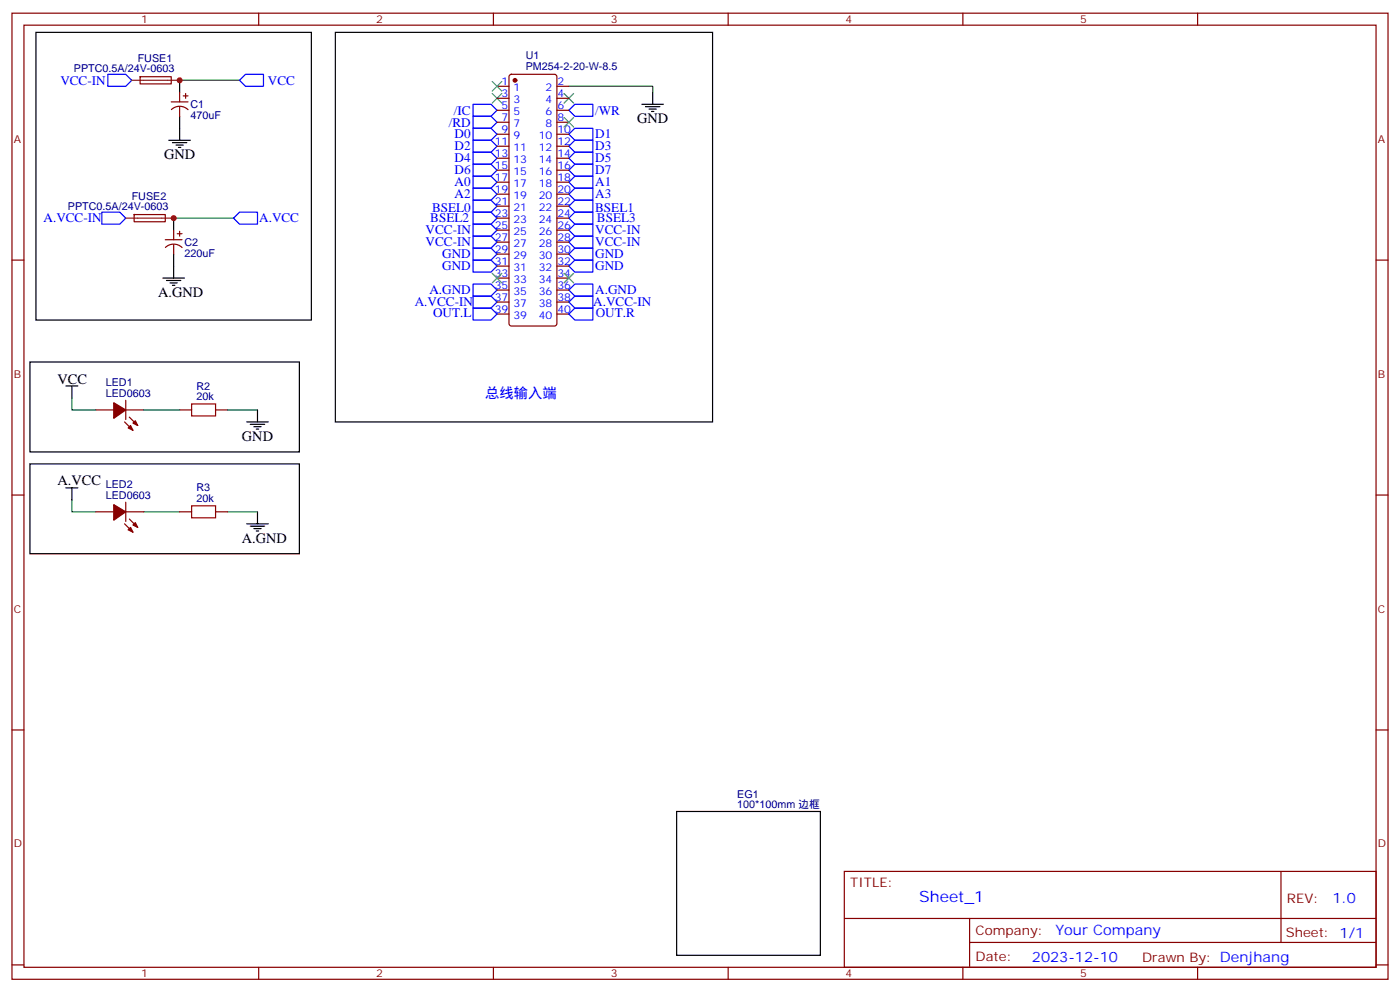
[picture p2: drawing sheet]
<svg xmlns="http://www.w3.org/2000/svg" width="412mm" height="292mm" viewBox="0 0 412 292" stroke-linecap="round" stroke-linejoin="round" font-family="sans-serif">
<g fill="none" stroke="#870000" stroke-width=".35">
<path d="M3.5 3.9h405.4v284.3h-405.4zM7.1 7.4h398.2v277.3h-398.2zM76.2 3.9v3.5M145.3 3.9v3.5M214.5 3.9v3.5M283.6 3.9v3.5M352.8 3.9v3.5M41.3 22.6h9.1v2.1h-9.1zM50.4 30h5M50.5 32.3a3.5 3.5 0 0 1 4.9 0M52.9 27.2v2.8M52.9 31.4v2.8"/>
<path d="M54 28.2h1.4M54.7 27.5v1.4M146.4 25.4h3.5M146.4 28.9h3.5M146.4 32.5h3.5M146.4 36h3.5M146.4 39.5h3.5M150.2 22.1l.4-.2h12.7l.5 .2 .2 .5v72.6l-.2 .5-.5 .3h-12.7l-.5-.3-.2-.5v-72.6zM164 25.4h3.6M164 28.9h3.6M164 32.5h3.6M164 36h3.6"/>
<path d="M164 39.5h3.6M146.4 43h3.5M146.4 46.6h3.5M146.4 50.1h3.5M146.4 53.6h3.5M146.4 57.1h3.5M164 43h3.6M164 46.6h3.6M164 50.1h3.6M164 53.6h3.6M164 57.1h3.6M3.5 76.6h3.6"/>
<path d="M39.5 63.2l9.1-.1 .1 2.1-9.2 .1zM48.7 70.6h4.9M48.7 72.8a3.5 3.5 0 0 1 4.9 .1M51.2 67.7v2.9M51.2 72v2.8M52.2 68.8h1.4M52.9 68.1v1.4M146.4 78.3h3.5M146.4 74.8h3.5M146.4 71.3h3.5M146.4 67.7h3.5M146.4 64.2h3.5"/>
<path d="M146.4 60.7h3.5M164 78.3h3.6M164 74.8h3.6M164 71.3h3.6M164 67.7h3.6M164 64.2h3.6M164 60.7h3.6M405.3 76.6h3.6M146.4 92.4h3.5M146.4 88.9h3.5M146.4 85.4h3.5M146.4 81.8h3.5"/>
<path d="M164 92.4h3.6M164 88.9h3.6M164 85.4h3.6M164 81.8h3.6M37 117.8v5.7M28.2 120.6h5.3M36.7 124.2l2.5 2.4M37 120.6h5.3M38.1 122.8l2.5 2.4M52.9 120.6h3.5M63.5 120.6h3.5M3.5 145.7h3.6"/>
<path d="M28.2 150.6h5.3M36.7 154.2l2.5 2.4M37 147.8v5.7M37 150.6h5.3M38.1 152.8l2.5 2.4M52.9 150.6h3.5M63.5 150.6h3.5M405.3 145.7h3.6M3.5 214.8h3.6M405.3 214.8h3.6M248.7 256.5h156.6v28.2h-156.6zM377.3 256.5v20.9"/>
<path d="M248.7 270.3h156.5M285.6 277.4h119.6M285.6 270.3v14.1M3.5 284h3.6M76.2 284.7v3.5M145.3 284.7v3.5M214.5 284.7v3.5M283.6 284.7v3.5M352.8 284.7v3.5M405.3 284h3.6"/>
</g>
<g fill="none" stroke="#000" stroke-width=".35">
<path d="M10.6 9.5h81.1v84.7h-81.1zM98.8 9.5h111.1v114.7h-111.1zM52.9 23.6v3.6M52.9 34.2v7.1M189.1 30.7h6.3M190.1 31.4h4.3M191.2 32.1h2.1M191.9 32.8h.7M192.3 27.2v3.5M49.7 41.3h6.4M50.8 42h4.2M51.9 42.7h2.1"/>
<path d="M52.6 43.4h.7M51.2 64.2v3.5M51.2 74.8v7M48 81.8h6.3M49 82.5h4.3M50.1 83.3h2.1M50.8 84h.7M8.8 106.5h79.4v26.5h-79.4zM19.4 113.6h3.5M21.2 113.6v3.5M8.8 136.5h79.4v26.5h-79.4zM72.7 124.2h6.3"/>
<path d="M73.7 124.9h4.3M74.8 125.6h2.1M75.5 126.3h.7M75.8 120.6v3.6M19.4 143.6h3.5M21.2 143.6v3.5M72.7 154.2h6.3M73.7 154.9h4.3M74.8 155.6h2.1M75.5 156.3h.7M75.8 150.6v3.6M199.3 238.8h42.4v42.4h-42.4z"/>
</g>
<g fill="#870000" stroke="#870000" stroke-width=".35">
<path d="M33.5 118.5l3.5 2.1-3.5 2.5z"/>
<path d="M37.7 125.9l.8-.7 .7 1.4z"/>
<path d="M39.2 124.5l.7-.7 .7 1.4z"/>
<path d="M33.5 148.5l3.5 2.1-3.5 2.5z"/>
<path d="M37.7 155.9l.8-.7 .7 1.4z"/>
<path d="M39.9 153.8l.7 1.4-1.4-.7z"/>
<circle cx="151.7" cy="23.6" r=".53"/>
</g>
<path d="M56.4 118.9h7.1v3.5h-7.1zM56.4 148.9h7.1v3.5h-7.1z" fill="none" stroke="#a10000" stroke-width=".35"/>
<path d="M52.9 23.6h17.7M167.6 25.4h24.7v1.8M51.2 64.2h17.6M21.2 117.1v3.5h7M42.3 120.6h10.6M67 120.6h8.8M21.2 147.1v3.5h7M42.3 150.6h10.6M67 150.6h8.8" fill="none" stroke="#008700" stroke-width=".35"/>
<g fill="none" stroke="#00f" stroke-width=".35">
<path d="M31.7 21.9h5.3l1.8 1.7-1.8 1.8h-5.3zM70.6 23.6l1.7-1.7h5.3v3.5h-5.3zM139.3 37.7h5.3l1.8 1.8-1.8 1.8h-5.3zM139.3 34.2h5.3l1.8 1.8-1.8 1.7h-5.3zM139.3 30.7h5.3l1.8 1.8-1.8 1.7h-5.3zM167.6 32.5l1.7-1.8h5.3v3.5h-5.3zM169.3 37.7h5.3v3.6h-5.3l-1.7-1.8zM139.3 58.9h5.3l1.8 1.8-1.8 1.7h-5.3zM139.3 55.4h5.3l1.8 1.7-1.8 1.8h-5.3zM139.3 51.9h5.3l1.8 1.7-1.8 1.8h-5.3zM139.3 48.3h5.3l1.8 1.8-1.8 1.8h-5.3zM139.3 44.8h5.3l1.8 1.8-1.8 1.7h-5.3z"/>
<path d="M139.3 41.3h5.3l1.8 1.7-1.8 1.8h-5.3zM169.3 55.4h5.3v3.5h-5.3l-1.7-1.8zM169.3 51.9h5.3v3.5h-5.3l-1.7-1.8zM169.3 48.3h5.3v3.6h-5.3l-1.7-1.8zM169.3 44.8h5.3v3.5h-5.3l-1.7-1.7zM169.3 41.3h5.3v3.5h-5.3l-1.7-1.8zM30 62.4h5.3l1.7 1.8-1.7 1.8h-5.3zM68.8 64.2l1.8-1.8h5.2v3.6h-5.2zM139.3 62.4h5.3l1.8 1.8-1.8 1.8h-5.3zM139.3 66h5.3l1.8 1.7-1.8 1.8h-5.3zM139.3 69.5h5.3l1.8 1.8-1.8 1.7h-5.3zM139.3 73h5.3l1.8 1.8-1.8 1.8h-5.3z"/>
<path d="M139.3 76.6h5.3l1.8 1.7-1.8 1.8h-5.3zM167.6 60.7l1.7-1.8h5.3v3.5h-5.3zM167.6 64.2l1.7-1.8h5.3v3.6h-5.3zM169.3 66h5.3v3.5h-5.3l-1.7-1.8zM169.3 69.5h5.3v3.5h-5.3l-1.7-1.7zM169.3 73h5.3v3.6h-5.3l-1.7-1.8zM169.3 76.6h5.3v3.5h-5.3l-1.7-1.8zM139.3 87.1h5.3l1.8 1.8-1.8 1.8h-5.3zM139.3 83.6h5.3l1.8 1.8-1.8 1.7h-5.3zM139.3 90.7h5.3l1.8 1.7-1.8 1.8h-5.3zM167.6 88.9l1.7-1.8h5.3v3.6h-5.3zM167.6 92.4l1.7-1.7h5.3v3.5h-5.3z"/>
<path d="M169.3 83.6h5.3v3.5h-5.3l-1.7-1.7z"/>
</g>
<path d="M145 27.5l2.8 2.8M145 24l2.8 2.8M147.8 27.5l-2.8 2.8M147.8 24l-2.8 2.8M166.2 27.5l2.8 2.8M166.2 34.6l2.8 2.8M169 27.5l-2.8 2.8M169 34.6l-2.8 2.8M145 80.4l2.8 2.9M147.8 80.4l-2.8 2.9M166.2 80.4l2.8 2.9M169 80.4l-2.8 2.9" fill="none" stroke="#3c3" stroke-width=".35"/>
<path d="M38.8 23.6h14.1M37 64.2h14.2" fill="none" stroke="#8c2424" stroke-width=".35"/>
<g fill="#c00">
<circle cx="52.9" cy="23.6" r=".88"/>
<circle cx="51.2" cy="64.2" r=".88"/>
</g>
<text font-size="4.6" fill="#00f" x="270.8" y="265.5">Sheet_1</text>
<g font-size="4.2">
<text x="187.7" y="36.3">GND</text>
<text x="48.3" y="46.9">GND</text>
<text x="46.6" y="87.5">A.GND</text>
<text x="16.9" y="112.9">VCC</text>
<text x="71.3" y="129.8">GND</text>
<text x="16.9" y="142.9">A.VCC</text>
<text x="71.3" y="159.8">A.GND</text>
</g>
<g font-size="4.2" fill="#00f">
<text x="142.9" y="117.1">总线输入端</text>
<text x="392.5" y="265.7">1.0</text>
<text x="310.9" y="275.3">Your Company</text>
<text x="304" y="283.1">2023-12-10</text>
</g>
<g font-size="3.9" fill="#00f">
<text x="17.8" y="24.9">VCC-IN</text>
<text x="78.9" y="24.9">VCC</text>
<text x="133.7" y="33.7">/IC</text>
<text x="175.3" y="33.7">/WR</text>
<text x="132.2" y="37.2">/RD</text>
<text x="133.9" y="40.8">D0</text>
<text x="175.3" y="40.7">D1</text>
<text x="133.9" y="47.7">D4</text>
<text x="133.9" y="44.2">D2</text>
<text x="175.3" y="47.7">D5</text>
<text x="175.3" y="44.2">D3</text>
<text x="133.9" y="51.3">D6</text>
<text x="175.3" y="51.3">D7</text>
<text x="133.9" y="58.3">A2</text>
<text x="133.9" y="54.9">A0</text>
<text x="175.3" y="58.3">A3</text>
<text x="175.3" y="54.8">A1</text>
<text x="12.8" y="65.5">A.VCC-IN</text>
<text x="76.4" y="65.5">A.VCC</text>
<text x="126.7" y="65.5">BSEL2</text>
<text x="127.3" y="62.2">BSEL0</text>
<text x="175.3" y="62.2">BSEL1</text>
<text x="175.9" y="65.5">BSEL3</text>
<text x="125.4" y="69">VCC-IN</text>
<text x="175.3" y="69">VCC-IN</text>
<text x="125.4" y="72.5">VCC-IN</text>
<text x="130.3" y="76">GND</text>
<text x="175.3" y="72.5">VCC-IN</text>
<text x="175.3" y="76">GND</text>
<text x="130.3" y="79.6">GND</text>
<text x="175.3" y="79.6">GND</text>
<text x="126.5" y="86.6">A.GND</text>
<text x="175.3" y="86.6">A.GND</text>
<text x="122.2" y="90.2">A.VCC-IN</text>
<text x="127.6" y="93.3">OUT.L</text>
<text x="174.8" y="90.2">A.VCC-IN</text>
<text x="175.5" y="93.2">OUT.R</text>
</g>
<g font-size="3.9" fill="#800">
<text x="250.5" y="261.1">TITLE:</text>
<text x="379.1" y="265.7">REV:</text>
<text x="287.4" y="275.3">Company:</text>
<text x="378.7" y="275.9">Sheet: 1/1</text>
<text x="287.4" y="282.9">Date:</text>
<text x="336.4" y="283">Drawn By: Denjhang</text>
</g>
<g font-size="3.2" fill="#800">
<text x="41.6" y="6.9">1</text>
<text x="110.8" y="6.9">2</text>
<text x="179.9" y="6.9">3</text>
<text x="249.1" y="6.9">4</text>
<text x="318.2" y="6.9">5</text>
<text x="4.1" y="42">A</text>
<text x="405.9" y="42">A</text>
<text x="4.1" y="111.1">B</text>
<text x="405.9" y="111.1">B</text>
<text x="4.1" y="180.3">C</text>
<text x="405.9" y="180.3">C</text>
<text x="4.1" y="249.4">D</text>
<text x="405.9" y="249.4">D</text>
<text x="41.6" y="287.7">1</text>
<text x="110.8" y="287.7">2</text>
<text x="179.9" y="287.7">3</text>
<text x="249.1" y="287.7">4</text>
<text x="318.2" y="287.7">5</text>
</g>
<g font-size="3.2" fill="#000080">
<text x="154.9" y="17.5">U1</text>
<text x="21.8" y="21.3">PPTC0.5A/24V-0603</text>
<text x="40.6" y="18.3">FUSE1</text>
<text x="154.9" y="20.7">PM254-2-20-W-8.5</text>
<text x="56.1" y="35">470uF</text>
<text x="56.1" y="31.8">C1</text>
<text x="38.8" y="58.9">FUSE2</text>
<text x="20" y="61.9">PPTC0.5A/24V-0603</text>
<text x="54.3" y="75.6">220uF</text>
<text x="54.3" y="72.4">C2</text>
<text x="31.2" y="113.6">LED1</text>
<text x="31.2" y="116.8">LED0603</text>
<text x="57.9" y="117.8">20k</text>
<text x="57.9" y="114.7">R2</text>
<text x="31.2" y="143.6">LED2</text>
<text x="31.2" y="146.8">LED0603</text>
<text x="57.9" y="147.8">20k</text>
<text x="57.9" y="144.6">R3</text>
<text x="217.2" y="237.8">100*100mm 边框</text>
<text x="217.2" y="234.8">EG1</text>
</g>
<g font-size="3.2" fill="#00f">
<text x="147.7" y="25">1</text>
<text x="147.7" y="28.6">3</text>
<text x="151.2" y="26.8">1</text>
<text x="160.7" y="26.8">2</text>
<text x="164.2" y="28.6">4</text>
<text x="164.2" y="25">2</text>
<text x="147.7" y="32.1">5</text>
<text x="147.7" y="35.6">7</text>
<text x="151.2" y="30.3">3</text>
<text x="151.2" y="33.9">5</text>
<text x="160.7" y="33.9">6</text>
<text x="160.7" y="30.3">4</text>
<text x="164.2" y="35.6">8</text>
<text x="164.2" y="32.1">6</text>
<text x="147.7" y="39.2">9</text>
<text x="151.2" y="37.4">7</text>
<text x="151.2" y="40.9">9</text>
<text x="158.7" y="40.9">10</text>
<text x="160.7" y="37.4">8</text>
<text x="164.2" y="39.2">10</text>
<text x="145.7" y="42.7">11</text>
<text x="145.7" y="46.2">13</text>
<text x="151.2" y="44.4">11</text>
<text x="151.2" y="48">13</text>
<text x="158.7" y="48">14</text>
<text x="158.7" y="44.4">12</text>
<text x="164.2" y="46.2">14</text>
<text x="164.2" y="42.7">12</text>
<text x="145.7" y="49.7">15</text>
<text x="145.7" y="53.3">17</text>
<text x="151.2" y="51.5">15</text>
<text x="158.7" y="51.5">16</text>
<text x="164.2" y="53.3">18</text>
<text x="164.2" y="49.7">16</text>
<text x="145.7" y="56.8">19</text>
<text x="151.2" y="55">17</text>
<text x="151.2" y="58.6">19</text>
<text x="158.7" y="58.6">20</text>
<text x="158.7" y="55">18</text>
<text x="164.2" y="56.8">20</text>
<text x="145.7" y="60.3">21</text>
<text x="145.7" y="63.9">23</text>
<text x="151.2" y="62.1">21</text>
<text x="151.2" y="65.6">23</text>
<text x="158.7" y="65.6">24</text>
<text x="158.7" y="62.1">22</text>
<text x="164.2" y="63.9">24</text>
<text x="164.2" y="60.3">22</text>
<text x="145.7" y="67.4">25</text>
<text x="145.7" y="70.9">27</text>
<text x="151.2" y="69.1">25</text>
<text x="158.7" y="69.1">26</text>
<text x="164.2" y="70.9">28</text>
<text x="164.2" y="67.4">26</text>
<text x="145.7" y="74.4">29</text>
<text x="145.7" y="78">31</text>
<text x="151.2" y="72.7">27</text>
<text x="151.2" y="76.2">29</text>
<text x="158.7" y="76.2">30</text>
<text x="158.7" y="72.7">28</text>
<text x="164.2" y="78">32</text>
<text x="164.2" y="74.4">30</text>
<text x="145.7" y="81.5">33</text>
<text x="151.2" y="79.7">31</text>
<text x="151.2" y="83.3">33</text>
<text x="158.7" y="83.3">34</text>
<text x="158.7" y="79.7">32</text>
<text x="164.2" y="81.5">34</text>
<text x="145.7" y="85">35</text>
<text x="145.7" y="88.5">37</text>
<text x="151.2" y="86.8">35</text>
<text x="158.7" y="86.8">36</text>
<text x="164.2" y="88.5">38</text>
<text x="164.2" y="85">36</text>
<text x="145.7" y="92.1">39</text>
<text x="151.2" y="90.3">37</text>
<text x="151.2" y="93.8">39</text>
<text x="158.7" y="93.8">40</text>
<text x="158.7" y="90.3">38</text>
<text x="164.2" y="92.1">40</text>
</g>
</svg>
